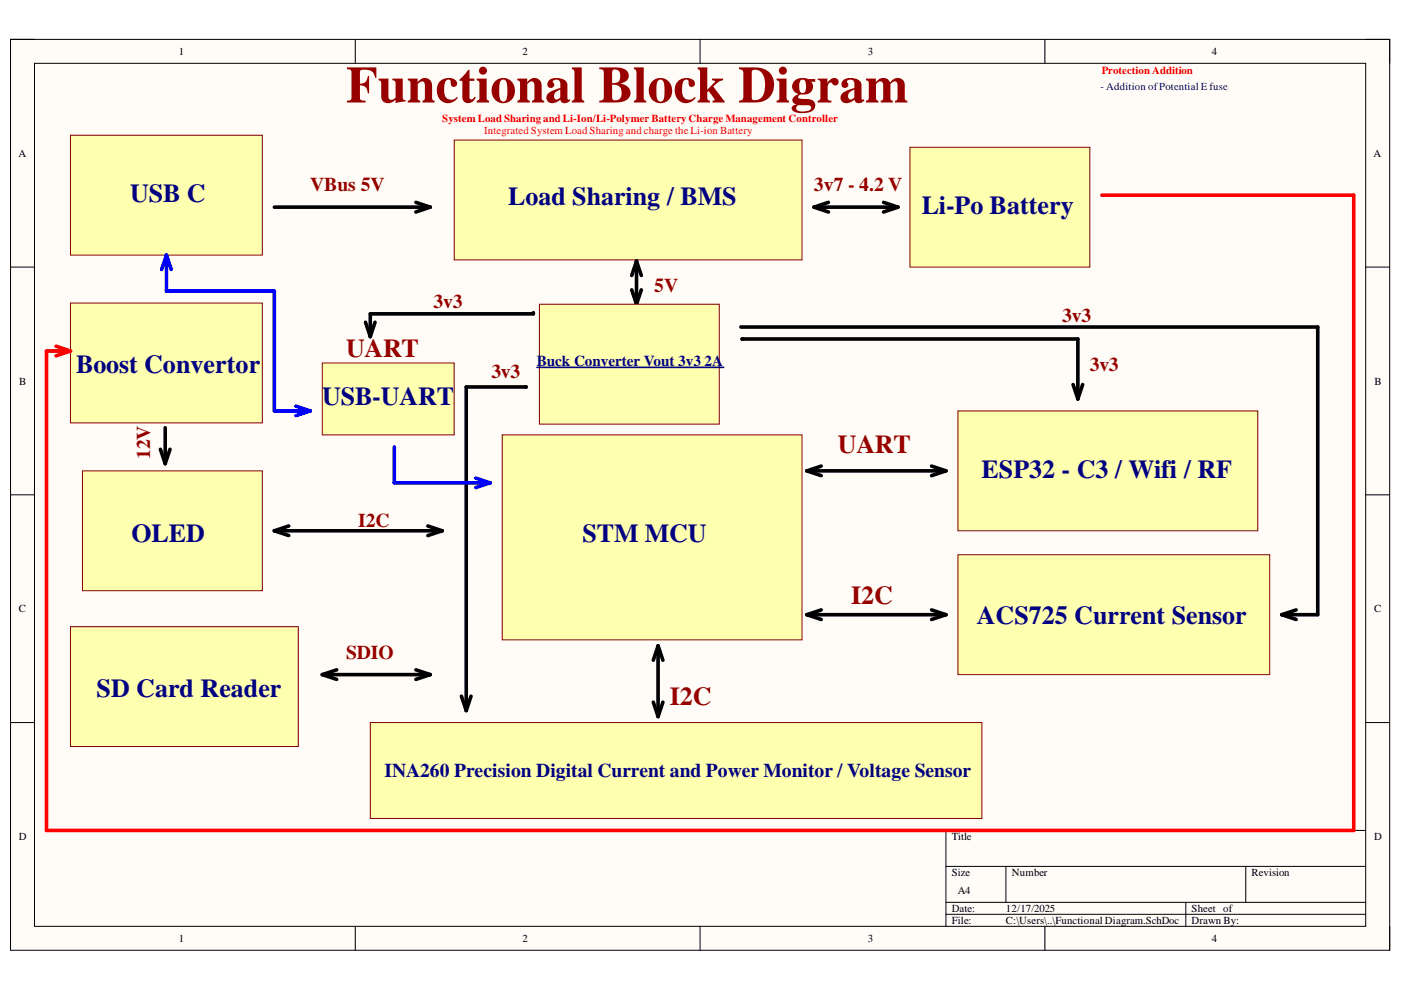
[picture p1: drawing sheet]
<svg xmlns="http://www.w3.org/2000/svg" width="297mm" height="210mm" viewBox="0 0 297 210" stroke-linecap="round" stroke-linejoin="round" font-family="sans-serif">
<path d="M2.2 8.4h292.4v193.1h-292.4z" fill-rule="evenodd" fill="#fffcf8"/>
<path d="M2.2 8.4h292.4v193.1h-292.4z" fill="none" stroke="#000" stroke-width=".21"/>
<path d="M7.3 13.4h282.3v183h-282.3z" fill-rule="evenodd" fill="#fffcf8"/>
<g fill="none" stroke="#000" stroke-width=".21">
<path d="M2.2 8.3h5.1M7.3 13.4h282.3v183h-282.3zM75.3 8.3v5.1M148.4 8.3v5.1M221.5 8.4v5M289.6 8.4h5v5M2.2 56.6h5.1M289.6 56.6h5M2.2 104.9h5.1M289.6 104.9h5M2.2 153.2h5.1M289.6 153.2h5"/>
<path d="M289.6 176.1h-89v20.3M75.3 196.4v5.1M148.4 196.4v5.1M200.6 183.7h89M200.6 191.3h89M200.6 193.9h89M213.3 183.7v7.6M221.5 196.4v5.1M251.4 191.3v5.1M264.1 183.7v7.6M294.6 196.4v5.1"/>
</g>
<path d="M14.9 28.7h40.7v25.4h-40.7z" fill-rule="evenodd" fill="#ffffb0"/>
<path d="M14.9 28.7h40.7v25.4h-40.7z" fill="none" stroke="#800000" stroke-width=".21"/>
<path d="M96.3 29.7h73.7v25.4h-73.7z" fill-rule="evenodd" fill="#ffffb0"/>
<path d="M96.3 29.7h73.7v25.4h-73.7z" fill="none" stroke="#800000" stroke-width=".21"/>
<path d="M192.9 31.2h38.2v25.4h-38.2z" fill-rule="evenodd" fill="#ffffb0"/>
<path d="M192.9 31.2h38.2v25.4h-38.2z" fill="none" stroke="#800000" stroke-width=".21"/>
<path d="M106.5 92.2h63.5v43.5h-63.5z" fill-rule="evenodd" fill="#ffffb0"/>
<path d="M106.5 92.2h63.5v43.5h-63.5z" fill="none" stroke="#800000" stroke-width=".21"/>
<path d="M203.1 87.1h63.6v25.4h-63.6z" fill-rule="evenodd" fill="#ffffb0"/>
<path d="M203.1 87.1h63.6v25.4h-63.6z" fill="none" stroke="#800000" stroke-width=".21"/>
<path d="M14.9 132.9h48.4v25.4h-48.4z" fill-rule="evenodd" fill="#ffffb0"/>
<path d="M14.9 132.9h48.4v25.4h-48.4z" fill="none" stroke="#800000" stroke-width=".21"/>
<path d="M78.5 153.2h129.7v20.3h-129.7z" fill-rule="evenodd" fill="#ffffb0"/>
<path d="M78.5 153.2h129.7v20.3h-129.7z" fill="none" stroke="#800000" stroke-width=".21"/>
<path d="M203.1 117.6h66.1v25.4h-66.1z" fill-rule="evenodd" fill="#ffffb0"/>
<path d="M203.1 117.6h66.1v25.4h-66.1z" fill="none" stroke="#800000" stroke-width=".21"/>
<path d="M17.5 99.8h38.1v25.4h-38.1z" fill-rule="evenodd" fill="#ffffb0"/>
<path d="M17.5 99.8h38.1v25.4h-38.1z" fill="none" stroke="#800000" stroke-width=".21"/>
<g fill="none" stroke="#000" stroke-width=".76">
<path d="M58.2 43.9h33M88.2 42.9l3 1M91.2 43.9l-3 1M135 55.4v9.1M135 55.4l-1.1 3M135 55.4l1 3M172.6 43.9h17.8M172.6 43.9l3 1M175.6 42.9l-3 1M187.3 42.9l3.1 1M190.4 43.9l-3.1 1M133.9 61.5l1.1 3"/>
<path d="M136 61.5l-1 3M171.1 99.8h29.5M171.1 99.8l3 1.1M174.1 98.8l-3 1M197.5 98.8l3.1 1M200.6 99.8l-3.1 1.1M58.2 112.5h35.6M58.2 112.5l3 1.1M61.2 111.5l-3 1M90.7 111.5l3.1 1M93.8 112.5l-3.1 1.1M139.5 136.9v15"/>
<path d="M139.5 136.9l-1 3.1M139.5 136.9l1.1 3.1M171.1 130.3h29.5M171.1 130.3l3 1M174.1 129.3l-3 1M197.5 129.3l3.1 1M200.6 130.3l-3.1 1M68.3 143h22.9M68.3 143l3.1 1M71.4 142l-3.1 1M88.2 142l3 1M91.2 143l-3 1"/>
<path d="M138.5 148.9l1 3M140.6 148.9l-1.1 3"/>
</g>
<path d="M14.9 64.3h40.7v25.4h-40.7z" fill-rule="evenodd" fill="#ffffb0"/>
<path d="M14.9 64.3h40.7v25.4h-40.7z" fill="none" stroke="#800000" stroke-width=".21"/>
<path d="M34 95.3l1 3M35 90.7v7.6M36 95.3l-1 3" fill="none" stroke="#000" stroke-width=".76"/>
<path d="M68.3 77h28v15.2h-28z" fill-rule="evenodd" fill="#ffffb0"/>
<path d="M68.3 77h28v15.2h-28z" fill="none" stroke="#800000" stroke-width=".21"/>
<path d="M35.3 54.1v7.6h22.9v25.4h7.6M35.3 54.1l-1 3M35.3 54.1l1 3M62.7 86.1l3.1 1M65.8 87.1l-3.1 1M83.6 94.7v7.7h20.3M100.9 101.4l3 1M103.9 102.4l-3 1" fill="none" stroke="#00f" stroke-width=".76"/>
<path d="M157.1 69.3h122.3v61h-7.6M157.3 71.9h71.2v12.7M111.6 82h-12.7v68.7M227.5 81.5l1 3.1M229.5 81.5l-1 3.1M271.8 130.3l3 1M274.8 129.3l-3 1M97.8 147.6l1.1 3.1M99.9 147.6l-1 3.1" fill="none" stroke="#000" stroke-width=".76"/>
<path d="M233.6 41.4h53.4v134.7h-277.1v-101.7h5M11.9 73.4l3 1M14.9 74.4l-3 1" fill="none" stroke="#f00" stroke-width=".76"/>
<path d="M114.4 64.5h38.1v25.4h-38.1z" fill-rule="evenodd" fill="#ffffb0"/>
<path d="M114.4 64.5h38.1v25.4h-38.1z" fill="none" stroke="#800000" stroke-width=".21"/>
<path d="M113.9 77.9h39.5" fill="none" stroke="#000080" stroke-width=".34"/>
<path d="M77.5 68.3l1 3.1M79.5 68.3l-1 3.1M113.1 66.3v.2h-34.6v4.9" fill="none" stroke="#000" stroke-width=".76"/>
<text font-size="11" fill="#980000" x="73.4" y="21.7">Functional Block Digram</text>
<g font-size="5.5" fill="#000080">
<text x="27.6" y="42.8">USB C</text>
<text x="107.7" y="43.6">Load Sharing / BMS</text>
<text x="195.4" y="45.3">Li-Po Battery</text>
<text x="16.2" y="79.1">Boost Convertor</text>
<text x="68.3" y="85.9">USB-UART</text>
<text x="208.1" y="101.2">ESP32 - C3 / Wifi / RF</text>
<text x="27.8" y="114.9">OLED</text>
<text x="123.5" y="114.9">STM MCU</text>
<text x="207.1" y="132.2">ACS725 Current Sensor</text>
<text x="20.5" y="147.7">SD Card Reader</text>
</g>
<g font-size="5.5" fill="#980000">
<text x="73.4" y="75.8">UART</text>
<text x="177.7" y="96.1">UART</text>
<text x="180.4" y="128.1">I2C</text>
<text x="142" y="149.5">I2C</text>
</g>
<g font-size="4.1" fill="#980000">
<text x="65.8" y="40.5">VBus 5V</text>
<text x="172.6" y="40.5">3v7 - 4.2 V</text>
<text x="91.9" y="65.4">3v3</text>
<text x="138.7" y="61.8">5V</text>
<text x="225.2" y="68.2">3v3</text>
<text x="104.2" y="80.2">3v3</text>
<text x="231.1" y="78.7">3v3</text>
<text x="31.8" y="97.3" transform="rotate(-90 31.8 97.3)">12V</text>
<text x="75.9" y="111.6">I2C</text>
<text x="73.4" y="139.6">SDIO</text>
</g>
<text font-size="4.1" fill="#000080" x="81.5" y="164.8">INA260 Precision Digital Current and Power Monitor / Voltage Sensor</text>
<text font-size="3.2" fill="#000080" x="113.8" y="77.6">Buck Converter Vout 3v3 2A</text>
<g font-size="2.3">
<text x="37.9" y="11.7">1</text>
<text x="110.8" y="11.7">2</text>
<text x="184" y="11.7">3</text>
<text x="257" y="11.7">4</text>
<text x="3.9" y="33.3">A</text>
<text x="291.2" y="33.3">A</text>
<text x="4.1" y="81.5">B</text>
<text x="291.4" y="81.5">B</text>
<text x="4" y="129.8">C</text>
<text x="291.3" y="129.8">C</text>
<text x="4" y="178.1">D</text>
<text x="201.8" y="178.1">Title</text>
<text x="291.3" y="178.1">D</text>
<text x="201.8" y="185.7">Size</text>
<text x="214.6" y="185.7">Number</text>
<text x="265.3" y="185.7">Revision</text>
<text x="203" y="189.6">A4</text>
<text x="201.8" y="193.4">Date:</text>
<text x="201.8" y="195.9">File:</text>
<text x="213.3" y="193.4">12/17/2025</text>
<text x="213.3" y="195.9">C:\Users\..\Functional Diagram.SchDoc</text>
<text x="252.6" y="193.4">Sheet of</text>
<text x="252.6" y="195.9">Drawn By:</text>
<text x="37.9" y="199.7">1</text>
<text x="110.8" y="199.7">2</text>
<text x="184" y="199.7">3</text>
<text x="257" y="199.7">4</text>
</g>
<g font-size="2.3" fill="#f00">
<text x="233.6" y="15.7">Protection Addition</text>
<text x="93.8" y="25.9">System Load Sharing and Li-Ion/Li-Polymer Battery Charge Management Controller</text>
<text x="102.7" y="28.4">Integrated System Load Sharing and charge the Li-ion Battery</text>
</g>
<text font-size="2.3" fill="#000080" x="233.3" y="19">- Addition ofPotential E fuse</text>
</svg>
